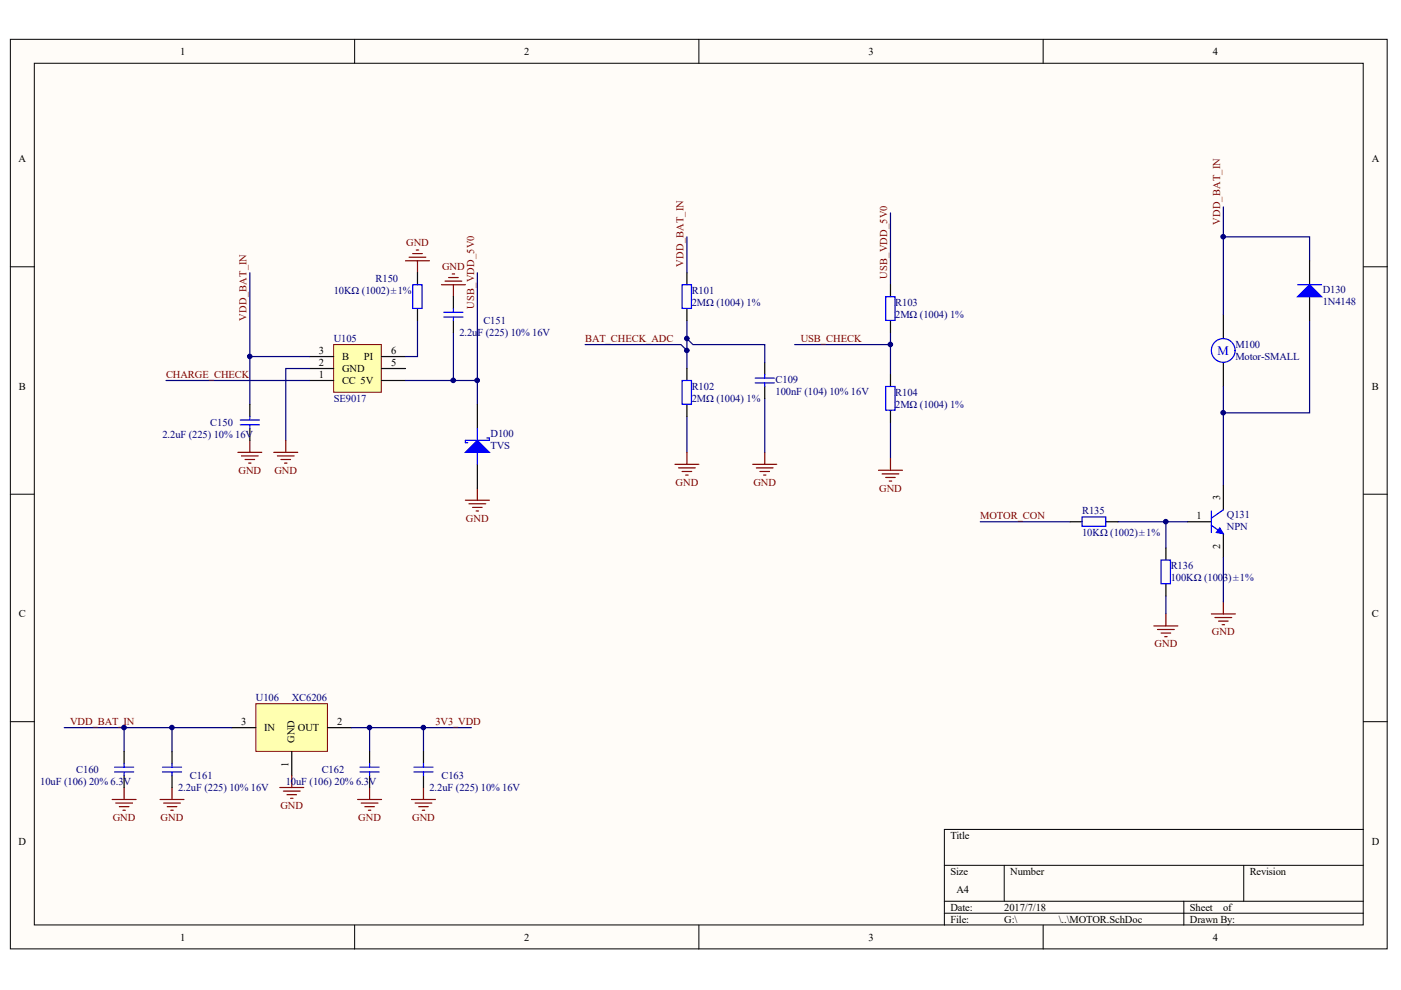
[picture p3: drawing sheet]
<svg xmlns="http://www.w3.org/2000/svg" width="297mm" height="210mm" viewBox="0 0 297 210" stroke-linecap="round" stroke-linejoin="round" font-family="sans-serif">
<g fill="#fffcf8" stroke="#000" stroke-width=".21">
<path d="M2.2 8.3h291.9v192.9h-291.9z"/>
<path d="M7.3 13.4h281.7v182.7h-281.7z"/>
</g>
<g fill="none" stroke="#000" stroke-width=".21">
<path d="M75.2 8.3v5.1M148.2 8.3v5.1M221.2 8.3v5.1M2.2 56.6h5.1M289.1 56.6h5.1M2.2 104.8h5.1M289.1 104.8h5.1M2.2 153h5.1M289.1 153h5.1M289.1 175.9h-88.9v20.3M75.2 196.2v5M148.2 196.2v5"/>
<path d="M200.2 183.5h88.9M200.2 191.1h88.9M200.2 193.6h88.9M212.9 183.5v7.6M221.2 196.2v5M251 191.1v5.1M263.7 183.5v7.6"/>
</g>
<path d="M54.2 149.2h15.2v10.1h-15.2z" fill="#ffffb0" stroke="#800000" stroke-width=".21"/>
<path d="M49.2 154.3h5M61.9 159.4v5M69.5 154.3h5.1" fill="none" stroke="#000" stroke-width=".25"/>
<path d="M13.6 154.3h35.6M26.3 154.3v5.1M36.5 154.3v5.1M74.6 154.3h25.3M78.4 154.3v5.1M89.8 154.3v5.1" fill="none" stroke="#000080" stroke-width=".25"/>
<g fill="none" stroke="#800000" stroke-width=".25">
<path d="M23.8 169.5h5.1M24.5 170.3h3.6M25.3 171h2M26.1 171.8h.5M26.3 167v2.5M33.9 169.5h5.1M34.7 170.3h3.5M35.5 171h2M36.2 171.8h.5M36.5 167v2.5M59.3 167h5.1M60.1 167.7h3.5"/>
<path d="M60.8 168.5h2.1M61.6 169.3h.5M61.9 164.4v2.6M75.8 169.5h5.1M76.6 170.3h3.5M77.3 171h2.1M78.1 171.8h.5M78.4 167v2.5M87.2 169.5h5.1M88 170.3h3.6M88.8 171h2M89.5 171.8h.5"/>
<path d="M89.8 167v2.5"/>
</g>
<path d="M70.7 73.1h10.1v10.1h-10.1z" fill="#ffffb0" stroke="#800000" stroke-width=".21"/>
<g fill="none" stroke="#000" stroke-width=".25">
<path d="M88.5 57.8v2.6M145.6 57.8v2.6M277.7 55.3v5.1M65.7 75.6h5M65.7 78.1h5M80.9 75.6h5.1M80.9 78.1h5.1M88.5 65.4v2.6M96.1 62.9v2.5M96.1 68v2.5M145.6 65.4v2.6M145.6 78.1v2.6"/>
<path d="M162.1 76.9v2.5M188.8 60.4v2.5M188.8 68v2.5M188.8 79.4v2.5M259.4 66.7v5.1M259.4 76.9v5M277.7 62.9v5.1M53 85.8v2.5M53 90.8v2.6M65.7 80.7h5M80.9 80.7h5.1M101.2 85.8v5"/>
<path d="M101.2 98.4v5.1M145.6 85.8v2.5M162.1 81.9v2.6M188.8 87v2.6M226.9 110.6h2.5M234.5 110.6h2.5M247.2 116.2v2.5M251.8 110.6h5M259.4 103v5.1M259.4 113.2v5M247.2 123.8v2.6M26.3 159.4v2.5"/>
<path d="M36.5 159.4v2.5M78.4 159.4v2.5M89.8 159.4v2.5M26.3 164.4v2.6M36.5 164.4v2.6M78.4 164.4v2.6M89.8 164.4v2.6"/>
</g>
<g fill="none" stroke="#000080" stroke-width=".25">
<path d="M53 57.8v17.8h12.7M101.2 57.8v22.9M145.6 50.2v7.6M188.8 45.1v15.3M259.4 50.2h18.3v5.1M259.4 43.9v22.8M53 75.6v10.2M65.7 78.1h-5.1v15.3M88.5 68v7.6h-2.5M96.1 70.5v10.2M124.1 73.1h20.3l1.2 1.2M145.6 71.8l1.3 1.3h15.2v3.8"/>
<path d="M145.6 68v10.1M168.5 73.1h20.3M188.8 70.5v8.9M277.7 68v19.5h-18.3M35.2 80.7h30.5M86 80.7h15.2v5.1M145.6 88.3v7.6M162.1 84.5v11.4M188.8 89.6v7.6M259.4 81.9v21.1M207.8 110.6h19.1M237 110.6h14.8"/>
<path d="M247.2 110.6v5.6M259.4 118.2v9.4M247.2 126.4v3.8"/>
</g>
<g fill="none" stroke="#800000" stroke-width=".25">
<path d="M86 55.3h5.1M86.7 54.5h3.6M87.5 53.8h2M88.3 53h.5M88.5 55.3v2.5M94.4 59.6h3.5M95.1 58.8h2M95.9 58.1h.5M93.6 60.4h5.1M96.1 60.4v2.5M50.4 95.9h5.1M51.2 96.7h3.5"/>
<path d="M52 97.4h2M52.7 98.2h.5M53 93.4v2.5M58.1 95.9h5M58.8 96.7h3.6M59.6 97.4h2M60.3 98.2h.5M60.6 93.4v2.5M143.1 98.4h5.1M143.9 99.2h3.5M144.6 100h2.1M145.6 95.9v2.5"/>
<path d="M159.6 98.4h5.1M160.4 99.2h3.5M161.1 100h2.1M162.1 95.9v2.5M186.3 99.7h5M188.8 97.2v2.5M98.7 106.1h5M99.4 106.8h3.6M100.2 107.6h2M101 108.3h.5M101.2 103.5v2.6M145.4 100.7h.5"/>
<path d="M161.9 100.7h.5M187 100.5h3.6M187.8 101.2h2M188.5 102h.6M244.7 132.7h5M245.4 133.5h3.6M246.2 134.2h2M246.9 135h.5M247.2 130.2v2.5M256.8 130.2h5.1M257.6 130.9h3.6M258.4 131.7h2"/>
<path d="M259.1 132.5h.5M259.4 127.6v2.6"/>
</g>
<g fill="none" stroke="#00f" stroke-width=".25">
<path d="M87.5 60.4h2v5h-2zM94.1 66.2h4.1M94.1 67.2h4.1M96.1 65.4v.8M96.1 67.2v.8M144.6 60.4h2v5h-2zM162.1 79.4v.8M187.8 62.9h2v5h-2zM275.1 60.4h5.1M50.9 89.1h4.1M50.9 90.1h4.1M53 88.3v.8"/>
<path d="M53 90.1v.7M101.2 90.8v2.6M101.2 95.9v2.5M103.2 92.9h.5v.5h-5v.5h.5M144.6 80.7h2v5h-2zM160.1 80.2h4.1M160.1 81.2h4.1M162.1 81.2v.7M187.8 81.9h2v5.1h-2zM229.4 109.6h5v2h-5zM246.2 118.7h2v5.1h-2zM256.8 111.4l2.6 1.8"/>
<path d="M256.8 108.3v4.6M259.4 108.1l-2.6 1.8M24.3 162.7h4M24.3 163.7h4M26.3 161.9v.8M26.3 163.7v.7M34.4 162.7h4.1M34.4 163.7h4.1M36.5 161.9v.8M36.5 163.7v.7M76.3 162.7h4.1M76.3 163.7h4.1"/>
<path d="M78.4 161.9v.8M78.4 163.7v.7M87.8 162.7h4M87.8 163.7h4M89.8 161.9v.8M89.8 163.7v.7"/>
<circle cx="259.4" cy="74.3" r="2.51"/>
</g>
<g fill="#00f" stroke="#00f" stroke-width=".25">
<path d="M98.7 95.9l2.5-2.5 2.5 2.5z"/>
<path d="M275.1 62.9l2.6-2.5 2.5 2.5z"/>
</g>
<path d="M258.6 111.9l.8 1.3-1.5-.3z" fill="#00f" stroke="#00f" stroke-width=".21"/>
<g fill="#000080" stroke="#000080" stroke-width=".21">
<circle cx="26.3" cy="154.3" r=".48"/>
<circle cx="36.4" cy="154.3" r=".48"/>
<circle cx="52.9" cy="75.6" r=".48"/>
<circle cx="78.3" cy="154.3" r=".48"/>
<circle cx="89.8" cy="154.3" r=".48"/>
<circle cx="96.1" cy="80.6" r=".49"/>
<circle cx="101.2" cy="80.6" r=".49"/>
<circle cx="145.6" cy="74.3" r=".48"/>
<circle cx="145.6" cy="71.8" r=".48"/>
<circle cx="188.8" cy="73" r=".48"/>
<circle cx="247.2" cy="110.6" r=".48"/>
<circle cx="259.3" cy="87.5" r=".49"/>
<circle cx="259.3" cy="50.2" r=".49"/>
</g>
<text font-size="2.7" fill="#00f" x="258.1" y="75.3">M</text>
<g font-size="2.2">
<text x="38.2" y="11.6">1</text>
<text x="111.2" y="11.6">2</text>
<text x="184.2" y="11.6">3</text>
<text x="257.1" y="11.6">4</text>
<text x="3.9" y="34.4">A</text>
<text x="290.8" y="34.4">A</text>
<text x="67.6" y="75.1">3</text>
<text x="67.6" y="77.6">2</text>
<text x="72.5" y="76.3">B</text>
<text x="77.2" y="76.3">PI</text>
<text x="82.9" y="75.1">6</text>
<text x="82.9" y="77.6">5</text>
<text x="4" y="82.7">B</text>
<text x="67.6" y="80.1">1</text>
<text x="72.5" y="78.9">GND</text>
<text x="72.5" y="81.4">CC 5V</text>
<text x="290.9" y="82.7">B</text>
<text x="258.7" y="106.1" transform="rotate(-90 258.7 106.1)">3</text>
<text x="253.7" y="110.1">1</text>
<text x="258.7" y="116.3" transform="rotate(-90 258.7 116.3)">2</text>
<text x="4" y="130.9">C</text>
<text x="290.9" y="130.9">C</text>
<text x="51.1" y="153.7">3</text>
<text x="56" y="155">IN</text>
<text x="63.2" y="155">OUT</text>
<text x="71.5" y="153.7">2</text>
<text x="62.4" y="157.6" transform="rotate(-90 62.4 157.6)">GND</text>
<text x="61.2" y="162.5" transform="rotate(-90 61.2 162.5)">1</text>
<text x="3.9" y="179.1">D</text>
<text x="201.5" y="177.8">Title</text>
<text x="290.8" y="179.1">D</text>
<text x="201.5" y="185.5">Size</text>
<text x="214.2" y="185.5">Number</text>
<text x="265" y="185.5">Revision</text>
<text x="202.8" y="189.3">A4</text>
<text x="201.5" y="193.1">Date:</text>
<text x="201.5" y="195.6">File:</text>
<text x="212.9" y="193.1">2017/7/18</text>
<text x="212.9" y="195.6">G:\</text>
<text x="224.5" y="195.6">\..\MOTOR.SchDoc</text>
<text x="252.3" y="193.1">Sheet</text>
<text x="252.3" y="195.6">Drawn By:</text>
<text x="259.3" y="193.1">of</text>
<text x="38.2" y="199.4">1</text>
<text x="111.2" y="199.4">2</text>
<text x="184.2" y="199.4">3</text>
<text x="257.1" y="199.4">4</text>
</g>
<g font-size="2.2" fill="#800000">
<text x="258.7" y="47.7" transform="rotate(-90 258.7 47.7)">VDD_BAT_IN</text>
<text x="86.1" y="52.2">GND</text>
<text x="93.7" y="57.3">GND</text>
<text x="144.9" y="56.6" transform="rotate(-90 144.9 56.6)">VDD_BAT_IN</text>
<text x="188.1" y="59.1" transform="rotate(-90 188.1 59.1)">USB_VDD_5V0</text>
<text x="100.5" y="65.4" transform="rotate(-90 100.5 65.4)">USB_VDD_5V0</text>
<text x="52.3" y="68" transform="rotate(-90 52.3 68)">VDD_BAT_IN</text>
<text x="124.1" y="72.5">BAT_CHECK_ADC</text>
<text x="169.8" y="72.5">USB_CHECK</text>
<text x="35.2" y="80.1">CHARGE_CHECK</text>
<text x="50.6" y="100.4">GND</text>
<text x="58.2" y="100.4">GND</text>
<text x="143.2" y="103">GND</text>
<text x="159.7" y="103">GND</text>
<text x="186.4" y="104.2">GND</text>
<text x="98.8" y="110.6">GND</text>
<text x="207.8" y="110.1">MOTOR_CON</text>
<text x="244.8" y="137.2">GND</text>
<text x="257" y="134.7">GND</text>
<text x="14.9" y="153.7">VDD_BAT_IN</text>
<text x="92.3" y="153.7">3V3_VDD</text>
<text x="59.4" y="171.5">GND</text>
<text x="23.9" y="174">GND</text>
<text x="34.1" y="174">GND</text>
<text x="75.9" y="174">GND</text>
<text x="87.4" y="174">GND</text>
</g>
<g font-size="2.2" fill="#000080">
<text x="79.6" y="59.8">R150</text>
<text x="70.7" y="62.4">10KΩ (1002)±1%</text>
<text x="146.7" y="62.4">R101</text>
<text x="146.7" y="64.9">2MΩ (1004) 1%</text>
<text x="189.8" y="64.9">R103</text>
<text x="280.4" y="64.6">1N4148</text>
<text x="280.4" y="62.1">D130</text>
<text x="97.4" y="71.2">2.2u</text>
<text x="101.2" y="71.2">F (225) 10% 16V</text>
<text x="102.5" y="68.7">C151</text>
<text x="189.8" y="67.4">2MΩ (1004) 1%</text>
<text x="70.7" y="72.5">U105</text>
<text x="261.9" y="73.8">M100</text>
<text x="261.9" y="76.3">Motor-SMALL</text>
<text x="146.7" y="82.7">R102</text>
<text x="164.4" y="81.1">C109</text>
<text x="164.4" y="83.7">100nF (104) 10% 16V</text>
<text x="189.8" y="83.9">R104</text>
<text x="70.7" y="85.2">SE9017</text>
<text x="146.7" y="85.2">2MΩ (1004) 1%</text>
<text x="189.8" y="86.5">2MΩ (1004) 1%</text>
<text x="34.4" y="92.8">2.2uF (225) 10% 16V</text>
<text x="44.6" y="90.3">C150</text>
<text x="104" y="92.6">D100</text>
<text x="104" y="95.1">TVS</text>
<text x="229.4" y="109.1">R135</text>
<text x="229.4" y="113.6">10KΩ (1002)±1%</text>
<text x="260.1" y="109.8">Q131</text>
<text x="260.1" y="112.4">NPN</text>
<text x="248.2" y="120.7">R136</text>
<text x="248.2" y="123.3">100KΩ (1003)±1%</text>
<text x="54.2" y="148.7">U106</text>
<text x="61.9" y="148.7">XC6206</text>
<text x="8.5" y="166.4">10uF (106) 20% 6.3V</text>
<text x="16.2" y="163.9">C160</text>
<text x="37.7" y="167.7">2.2uF (225) 10% 16V</text>
<text x="40.3" y="165.2">C161</text>
<text x="60.6" y="166.4">10uF (106) 20% 6.3V</text>
<text x="68.2" y="163.9">C162</text>
<text x="91.1" y="167.7">2.2uF (225) 10% 16V</text>
<text x="93.6" y="165.2">C163</text>
</g>
</svg>
